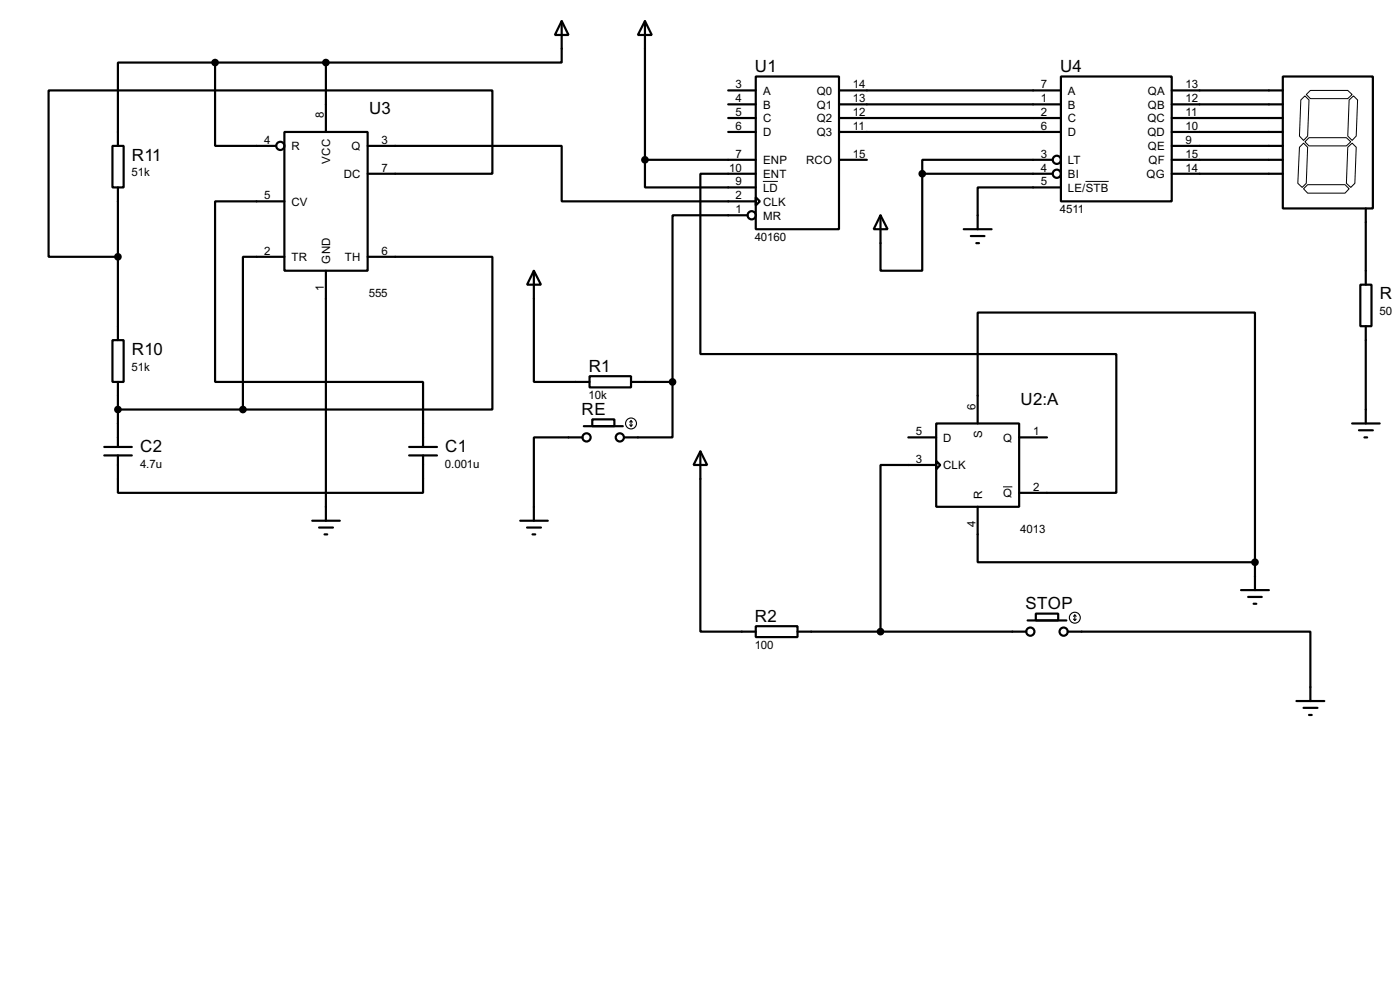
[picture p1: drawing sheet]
<svg xmlns="http://www.w3.org/2000/svg" width="256mm" height="180mm" viewBox="0 0 256 180" stroke-linecap="round" stroke-linejoin="round" font-family="sans-serif">
<g fill="none" stroke="#000" stroke-width=".4">
<path d="M39.4 11.5v15.2h11.2M39.4 11.5h-17.8v15.2M39.4 11.5h20.3M59.7 11.5v12.7M102.9 3.9l1.3 2.5h-2.5zM102.9 3.9v7.6h-43.2M118.2 3.9l1.2 2.5h-2.5zM118.2 3.9v25.4M133.4 19.1h5.1M133.4 16.6h5.1M138.5 14h15.2v28h-15.2zM153.7 19.1h40.7"/>
<path d="M153.7 16.6h40.7M194.4 14h20.3v22.9h-20.3zM214.7 19.1h20.3M214.7 16.6h20.3M235 14h16.5v24.2h-16.5zM20.6 26.7h2.1v7.6h-2.1zM21.6 34.3v28M52.1 24.2h15.3v25.4h-15.3zM52.1 36.9h-12.7v33h38.1v11.9M67.4 31.8h22.8v-15.2h-81.3v30.4h12.7M67.4 26.7h35.5v10.2h35.6M118.2 29.3v5h20.3"/>
<path d="M118.2 29.3h20.3M133.4 24.2h5.1M133.4 21.6h5.1M137 39.4h-13.8v30.5M138.5 36.1l.7 .8-.7 .7zM138.5 31.8h-10.2v33h76.2v25.4h-17.8M153.7 24.2h40.7M153.7 21.6h40.7M153.7 29.3h5.1M161.3 39.4l1.3 2.6h-2.5zM169 31.8v17.8h-7.7v-10.2M169 31.8h23.8"/>
<path d="M192.8 29.3h-23.8v2.5M194.4 34.3h-15.3v7.7M214.7 24.2h20.3M214.7 21.6h20.3M214.7 29.3h20.3M214.7 31.8h20.3M214.7 26.7h20.3M250.2 38.2v13.9M52.1 47h-7.6v28M59.7 49.6v45.7M67.4 47h22.8v28h-45.7M97.8 49.6l1.3 2.5h-2.5z"/>
<path d="M97.8 49.6v20.3h10.2M176.6 42h5.1M177.9 43.2h2.5M178.9 44.5h.5M249.2 52.1h2.1v7.6h-2.1zM250.2 59.7v17.8M20.6 62.3h2.1v7.6h-2.1zM21.6 69.9v11.9M21.6 75h22.9M107 78h7.1M108 68.9h7.6v2h-7.6zM108.5 76.8h4.1v1.2h-4.1z"/>
<path d="M115.6 69.9h7.6M123.2 69.9v10.2h-8.8M171.5 77.5h15.2v15.3h-15.2zM179.1 77.5v-20.3h50.8v45.7M247.7 77.5h5.1M249 78.8h2.5M19.1 83.4h5.1M19.1 81.8h5.1M21.6 83.4v6.8h55.9v-6.8M57.2 95.3h5.1M58.5 96.6h2.5M59.5 97.8h.5"/>
<path d="M75 83.4h5.1M75 81.8h5.1M95.3 95.3h5.1M96.6 96.6h2.5M97.6 97.8h.5M106.7 80.1h-8.9v15.2M128.3 82.6l1.3 2.5h-2.5zM128.3 82.6v33h10.2M166.4 80.1h5.1M171.5 84.4l.8 .7-.8 .8zM171.5 85.1h-10.2v30.5M179.1 92.8v10.1h50.8"/>
<path d="M186.7 80.1h5.1M250 80.1h.5M138.5 114.6h7.6v2h-7.6zM146.1 115.6h41.9M188.3 113.6h7.1M189.8 112.3h4.1v1.3h-4.1zM195.6 115.6h44.5v12.7M227.4 108h5.1M228.7 109.3h2.5M229.7 110.5h.5M229.9 102.9v5.1M237.5 128.3h5.1"/>
<path d="M238.8 129.6h2.6M239.8 130.9h.5"/>
<circle cx="51.3" cy="26.7" r=".75"/>
<circle cx="137.7" cy="39.4" r=".75"/>
<circle cx="193.6" cy="31.8" r=".75"/>
<circle cx="193.6" cy="29.3" r=".75"/>
<circle cx="107.4" cy="80.1" r=".75"/>
<circle cx="113.5" cy="80.1" r=".75"/>
<circle cx="188.7" cy="115.6" r=".75"/>
<circle cx="194.8" cy="115.6" r=".75"/>
</g>
<path d="M238.3 18.3l.8-.7 .7 .7-.2 6.6-.8 .8-.7-.8zM239.3 17.3l.8-.7h6.8l.8 .7-.8 .8h-6.8zM247.2 18.3l.8-.7 .7 .7-.2 6.6-.8 .8-.8-.8zM139.8 33.2h2.7M198.9 33.2h4.2M238.1 27l.7-.8 .8 .8-.3 6.6-.7 .7-.8-.7zM238.8 34.6l.8-.8h6.8l.8 .8-.8 .8h-6.8zM239.1 26l.7-.8h6.9l.8 .8-.8 .7h-6.9zM246.9 27l.8-.8 .8 .8-.3 6.6-.7 .7-.8-.7zM183.8 89.1h1.7" fill="none" stroke="#000" stroke-width=".18"/>
<g fill="#000" stroke="#000" stroke-width=".4">
<circle cx="39.4" cy="11.5" r=".5"/>
<circle cx="59.7" cy="11.5" r=".5"/>
<circle cx="118.1" cy="29.3" r=".5"/>
<circle cx="168.9" cy="31.8" r=".5"/>
<circle cx="21.6" cy="47" r=".5"/>
<circle cx="21.6" cy="75" r=".5"/>
<circle cx="44.5" cy="75" r=".5"/>
<circle cx="123.2" cy="69.9" r=".5"/>
<circle cx="161.3" cy="115.6" r=".5"/>
<circle cx="229.9" cy="102.9" r=".5"/>
</g>
<g fill="none" stroke="#000" stroke-width=".2">
<path d="M115.4 77.8l.2 .2M115.6 77v1M115.6 77l-.2 .3M115.6 77l.3 .3M115.9 77.8l-.3 .2M196.7 113.3l.2 .3M196.9 112.6v1M196.9 112.6l-.2 .2M196.9 112.6l.3 .2M197.2 113.3l-.3 .3"/>
<circle cx="115.6" cy="77.5" r="1"/>
<circle cx="196.9" cy="113.1" r="1"/>
</g>
<g font-size="3.5">
<text x="138.3" y="13.2">U1</text>
<text x="194.2" y="13.2">U4</text>
<text x="67.6" y="20.8">U3</text>
<text x="24.2" y="29.4">R11</text>
<text x="252.8" y="54.8">R</text>
<text x="24.2" y="64.9">R10</text>
<text x="107.9" y="68.1">R1</text>
<text x="106.6" y="76">RE</text>
<text x="187" y="74.1">U2:A</text>
<text x="25.7" y="82.8">C2</text>
<text x="81.6" y="82.8">C1</text>
<text x="138.3" y="113.8">R2</text>
<text x="187.9" y="111.5">STOP</text>
</g>
<g font-size="2.4">
<text x="134.8" y="16.2">3</text>
<text x="139.8" y="17.3">A</text>
<text x="149.6" y="17.3">Q0</text>
<text x="156.3" y="16.2">14</text>
<text x="190.7" y="16.2">7</text>
<text x="195.6" y="17.3">A</text>
<text x="210.3" y="17.3">QA</text>
<text x="217.2" y="16.2">13</text>
<text x="59.3" y="21.6" transform="rotate(-90 59.3 21.6)">8</text>
<text x="134.8" y="18.7">4</text>
<text x="134.8" y="21.2">5</text>
<text x="134.8" y="23.8">6</text>
<text x="139.8" y="19.9">B</text>
<text x="139.8" y="22.4">C</text>
<text x="149.6" y="19.9">Q1</text>
<text x="149.6" y="22.4">Q2</text>
<text x="156.3" y="18.7">13</text>
<text x="156.3" y="21.2">12</text>
<text x="156.3" y="23.8">11</text>
<text x="190.7" y="18.7">1</text>
<text x="190.7" y="21.2">2</text>
<text x="190.7" y="23.8">6</text>
<text x="195.6" y="19.9">B</text>
<text x="195.6" y="22.4">C</text>
<text x="210.2" y="22.4">QC</text>
<text x="210.3" y="19.9">QB</text>
<text x="217.2" y="18.7">12</text>
<text x="217.2" y="21.2">11</text>
<text x="217.2" y="23.8">10</text>
<text x="48.4" y="26.3">4</text>
<text x="53.4" y="27.5">R</text>
<text x="60.5" y="30" transform="rotate(-90 60.5 30)">VCC</text>
<text x="64.4" y="27.5">Q</text>
<text x="69.9" y="26.3">3</text>
<text x="134.8" y="28.9">7</text>
<text x="139.8" y="25">D</text>
<text x="149.6" y="25">Q3</text>
<text x="156.3" y="28.9">15</text>
<text x="190.7" y="28.9">3</text>
<text x="195.6" y="25">D</text>
<text x="210.2" y="25">QD</text>
<text x="210.3" y="27.5">QE</text>
<text x="217.2" y="26.3">9</text>
<text x="217.2" y="28.9">15</text>
<text x="24.1" y="32.3">51k</text>
<text x="63" y="32.6">DC</text>
<text x="69.9" y="31.4">7</text>
<text x="133.6" y="31.4">10</text>
<text x="134.8" y="33.9">9</text>
<text x="139.8" y="30">ENP</text>
<text x="139.8" y="32.6">ENT</text>
<text x="139.8" y="35.1">LD</text>
<text x="147.7" y="30">RCO</text>
<text x="190.7" y="31.4">4</text>
<text x="190.7" y="33.9">5</text>
<text x="195.6" y="30">LT</text>
<text x="195.6" y="32.6">BI</text>
<text x="195.6" y="35.1">LE/STB</text>
<text x="210" y="32.6">QG</text>
<text x="210.4" y="30">QF</text>
<text x="217.2" y="31.4">14</text>
<text x="48.4" y="36.5">5</text>
<text x="53.4" y="37.7">CV</text>
<text x="134.8" y="36.5">2</text>
<text x="134.8" y="39">1</text>
<text x="139.8" y="37.7">CLK</text>
<text x="139.8" y="40.2">MR</text>
<text x="194.2" y="39.1">4511</text>
<text x="48.4" y="46.6">2</text>
<text x="53.4" y="47.8">TR</text>
<text x="63.2" y="47.8">TH</text>
<text x="69.9" y="46.6">6</text>
<text x="138.3" y="44.1">40160</text>
<text x="59.3" y="53.3" transform="rotate(-90 59.3 53.3)">1</text>
<text x="60.5" y="48.3" transform="rotate(-90 60.5 48.3)">GND</text>
<text x="67.6" y="54.3">555</text>
<text x="252.7" y="57.7">50</text>
<text x="24.1" y="67.9">51k</text>
<text x="107.8" y="73.1">10k</text>
<text x="178.7" y="75" transform="rotate(-90 178.7 75)">6</text>
<text x="167.8" y="79.7">5</text>
<text x="172.8" y="80.8">D</text>
<text x="179.9" y="80.2" transform="rotate(-90 179.9 80.2)">S</text>
<text x="183.8" y="80.8">Q</text>
<text x="189.3" y="79.7">1</text>
<text x="25.7" y="85.7">4.7u</text>
<text x="81.5" y="85.7">0.001u</text>
<text x="167.8" y="84.7">3</text>
<text x="172.8" y="85.9">CLK</text>
<text x="189.3" y="89.8">2</text>
<text x="179.9" y="91.4" transform="rotate(-90 179.9 91.4)">R</text>
<text x="183.8" y="91">Q</text>
<text x="178.7" y="96.5" transform="rotate(-90 178.7 96.5)">4</text>
<text x="186.9" y="97.5">4013</text>
<text x="138.3" y="118.8">100</text>
</g>
</svg>
